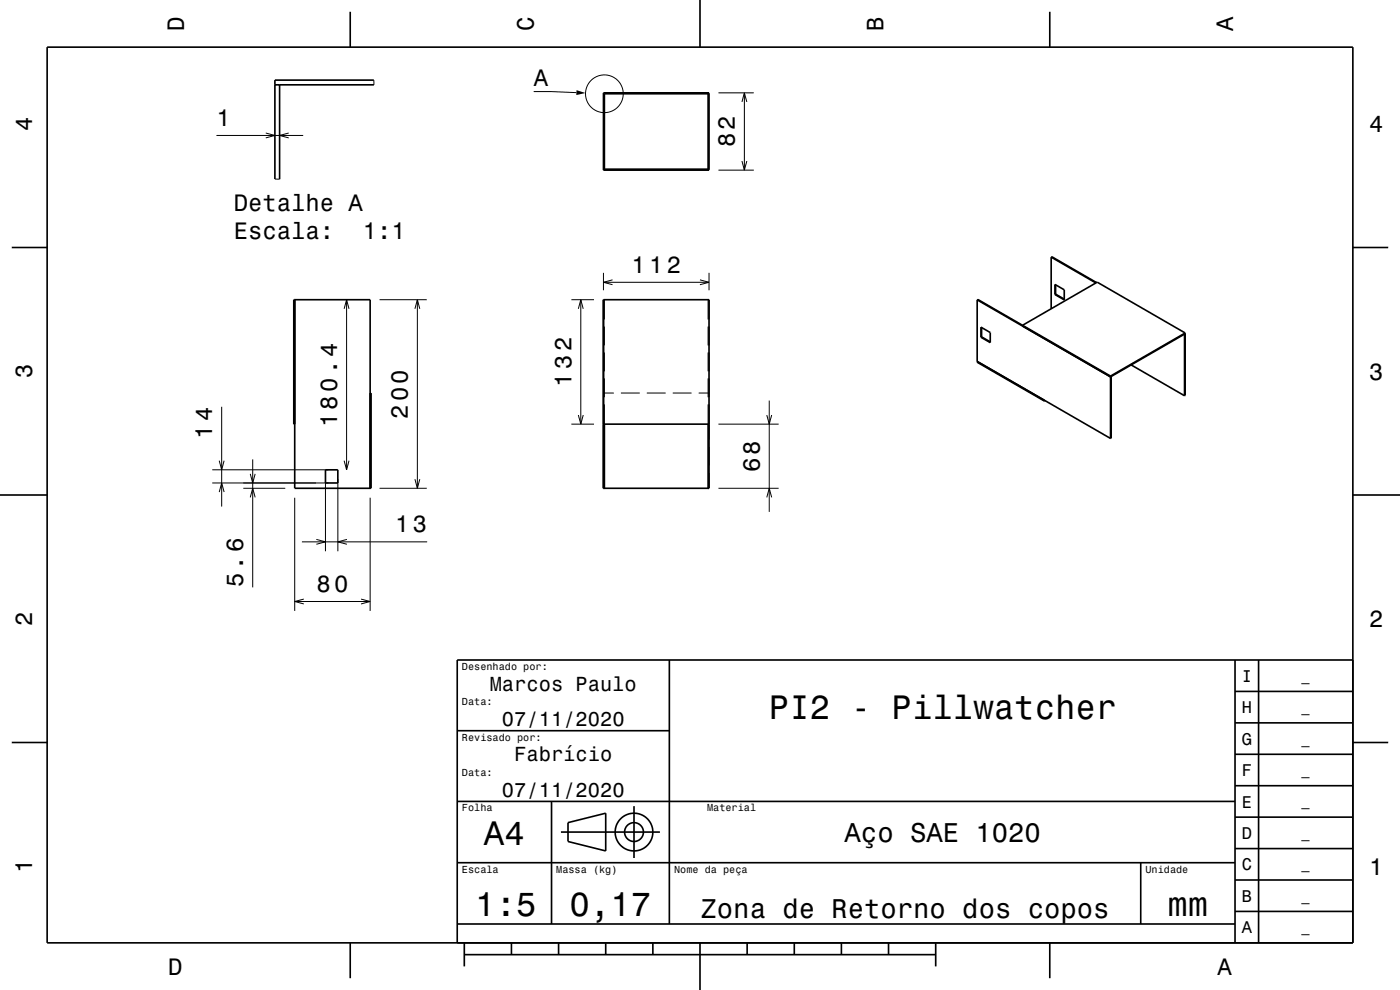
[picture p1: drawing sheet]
<svg xmlns="http://www.w3.org/2000/svg" width="297mm" height="210mm" viewBox="0 0 297 210" stroke-linecap="round" stroke-linejoin="round" font-family="sans-serif">
<g fill="none" stroke="#000" stroke-width=".21">
<path d="M58.3 18h.4M59 18h.3M79.3 17v1M113.2 19.4l9.1 .2M128 19.9h.1M128.2 19.9h.1M150.2 19.9h.1M150.4 19.9h.1M152.4 19.7h7.5M157.9 19.7v16.4M45.9 28.7h18.4M56.4 28.2l1.9 .5-1.9 .6"/>
<path d="M58.3 38h1M61.2 28.2l-1.9 .5 1.9 .6M128 29h.1M128 26.4h.1M128.2 29h.1M128.2 26.4h.1M150.2 29h.1M150.2 26.4h.1M150.4 29h.1M150.4 26.4h.1M152.4 36.1h7.5M157.4 34.2l.5 1.9 .5-1.9"/>
<path d="M157.4 21.6l.5-1.9 .5 1.9M128 57.9v3.7M128 59.9h22.4M129.9 59.4l-1.9 .5 1.9 .5M148.5 59.4l1.9 .5-1.9 .5M150.4 57.9v3.7M73 65.5l.5-1.9 .5 1.9M73.5 63.6v36.1M80.5 63.6h10M88 65.5l.5-1.9 .6 1.9M88.5 63.6v40M121.2 63.6h4.8"/>
<path d="M122.7 65.5l.5-1.9 .5 1.9M123.2 63.6v26.4M128 63.6h.1M128.2 63.6v4.2M128.2 69.3v4M128.2 74.8v4M150.2 69.3v4M150.2 74.8v4M150.3 63.6l-.1 4.2M150.4 63.6v4.2M150.4 69.3v4M150.4 74.8v4"/>
<path d="M45 99.7h24.7M46.5 97.7l.5 2 .5-2M47 86.3v21.1M53.6 97.4v27.2M73 97.7l.5 2 .5-2M121.2 90h4.8M122.7 88l.5 2 .5-2M128 99.7h.1M128 83.4h2.2M128.2 99.7h.1M128.2 80.3v4M128.2 85.8v4.2"/>
<path d="M131.7 83.4h4M137.2 83.4h4M142.7 83.4h4M148.2 83.4h2.2M150.2 99.7h.1M150.2 80.3v4M150.2 85.8v4.2M150.4 99.7h.1M150.4 80.3v4M150.4 85.8v7.5M150.4 94.8v4M152.4 90h12.8"/>
<path d="M162.7 88l.5 2 .5-2M163.2 85v23.6M45 102.5h24.7M46.5 104.4l.5-1.9 .5 1.9M51.6 103.6h8.9M53.1 100.5l.5 2 .5-2M53.1 105.5l.5-1.9 .5 1.9M62.5 105.6v24M64 114.9h26.6M67.1 114.4l1.9 .5-1.9 .6M69 101.7v15.2M71.7 101.7v15.2"/>
<path d="M73.6 114.4l-1.9 .5 1.9 .6M78.5 105.6v24M80.5 103.6h10M88 101.6l.5 2 .6-2M128 102.5h.1M128.2 102.5h.1M150.2 102.5h.1M150.4 102.5h.1M150.4 100.3v3.3M152.4 103.6h12.8M162.7 105.5l.5-1.9 .5 1.9M62.5 127.6h16"/>
<path d="M64.5 127.1l-2 .5 2 .5M76.6 127.1l1.9 .5-1.9 .5"/>
<circle cx="128.2" cy="19.9" r="4"/>
</g>
<g fill="none" stroke="#000" stroke-width=".35">
<path d="M10 10h277v190h-277zM58.3 18h21M59.3 18v20M74.3 2.5v7.5M79.3 17h-21v21M128 19.7h22.4v16.4h-22.4zM128 19.9h22.4M128.2 19.9v16M148.5 0v10M150.2 19.9v16M222.7 2.5v7.5M128 35.9h22.4"/>
<path d="M2.5 52.5h7.5M223 54.5h.1l9.5 5.4M223 54.5l9.5 5.5M223 54.5v11M287 52.5h7.5M62.5 63.6v40h16.2v-20.2h-.2M128 63.6h22.4v40h-22.4zM207.3 63.6l.1-.1 28.2 16.3M207.3 63.6l28.3 16.3M207.3 76.7l28.3 16.3M207.3 63.6v13.2l14.3 8.3M208.1 69.4l2 1.1v2.2l-2-1.2z"/>
<path d="M208.2 69.5v2M208.2 71.5l1.9 1M208.2 71.5h-.1M216.9 69.2v-.2l15.9-9.1 18.6 10.7M223.8 60.3l2 1.2v2.1l-2-1.1zM223.9 60.4v2M223.9 62.4l1.9 1.1M223.9 62.4l-.1 .1M235.6 79.9l15.8-9.1-.1 .1v13M235.6 79.9h.1v13l-.1 .1M235.6 79.8v13.2M240 77.4l11.3 6.5"/>
<path d="M251.4 70.6v13.3h-.1M251.4 70.6l-15.8 9.2M62.5 90h-.2v-26.4h16.2v40M69 99.7h2.7v2.8h-2.7zM128 90h22.4M128.2 90v13.6M150.2 90v13.6M221.6 84.9v.2M221.7 85l-.1 .1M0 105h10M287 105h10M142 140v56"/>
<path d="M262 140v60M267 140v60M287 140h-190v60M2.5 157.5h7.5M97 155h45M262 153.3h25M262 146.7h25M287 157.5h7.5M97 170h165M117 170v26M119 176.5h21M120.5 174.5l8-2v8l-8-2z"/>
<path d="M134.5 171v11M262 173.3h25M262 166.7h25M262 160h25M97 196h165M97 183h165M242 183v13M262 193.3h25M262 186.7h25M262 180h25M74.3 200v7.5M98.5 202.5h100"/>
<path d="M98.5 200v5M108.5 200v2.5M118.5 200v2.5M128.5 200v2.5M138.5 200v2.5M148.5 200v10M158.5 200v2.5M168.5 200v2.5M178.5 200v2.5M188.5 200v2.5M198.5 200v5M222.7 200v7.5"/>
<circle cx="134.5" cy="176.5" r="2"/>
<circle cx="134.5" cy="176.5" r="4"/>
</g>
<path d="M122.3 19.1l1.9 .6-1.9 .5z" fill-rule="evenodd" fill="#000"/>
<g font-size="7.2">
<text x="163.1" y="152.6">PI2 - Pillwatcher</text>
<text x="102.7" y="179.3">A4</text>
<text x="100.8" y="194.3">1:5</text>
<text x="120.8" y="194.3">0,17</text>
<text x="247.7" y="194.3">mm</text>
</g>
<g font-size="5.8">
<text x="179.2" y="178.6">Aço SAE 1020</text>
<text x="148.6" y="194.6">Zona de Retorno dos copos</text>
</g>
<g font-size="5">
<text x="39" y="6.5" transform="rotate(-90 39 6.5)">D</text>
<text x="113.2" y="6.5" transform="rotate(-90 113.2 6.5)">C</text>
<text x="187.4" y="6.5" transform="rotate(-90 187.4 6.5)">B</text>
<text x="261.6" y="6.5" transform="rotate(-90 261.6 6.5)">A</text>
<text x="113.2" y="18.2">A</text>
<text x="6.8" y="27.8" transform="rotate(-90 6.8 27.8)">4</text>
<text x="45.9" y="26.7">1</text>
<text x="290.5" y="28.1">4</text>
<text x="155.9" y="31.3" transform="rotate(-90 155.9 31.3)">82</text>
<text x="49.6" y="44.7">Detalhe A</text>
<text x="49.6" y="50.8">Escala:</text>
<text x="77" y="50.8">1:1</text>
<text x="134" y="57.9">112</text>
<text x="6.8" y="80.3" transform="rotate(-90 6.8 80.3)">3</text>
<text x="121.2" y="82" transform="rotate(-90 121.2 82)">132</text>
<text x="290.5" y="80.6">3</text>
<text x="86.5" y="88.8" transform="rotate(-90 86.5 88.8)">200</text>
<text x="45" y="93.1" transform="rotate(-90 45 93.1)">14</text>
<text x="71.5" y="90.6" transform="rotate(-90 71.5 90.6)">180.4</text>
<text x="161.2" y="100.2" transform="rotate(-90 161.2 100.2)">68</text>
<text x="83.8" y="112.9">13</text>
<text x="51.6" y="124.6" transform="rotate(-90 51.6 124.6)">5.6</text>
<text x="67.1" y="125.6">80</text>
<text x="6.8" y="132.8" transform="rotate(-90 6.8 132.8)">2</text>
<text x="290.5" y="133.1">2</text>
<text x="6.8" y="185.3" transform="rotate(-90 6.8 185.3)">1</text>
<text x="290.5" y="185.6">1</text>
<text x="35.7" y="206.8">D</text>
<text x="258.3" y="206.8">A</text>
</g>
<g font-size="4.3">
<text x="103.9" y="146.5">Marcos Paulo</text>
<text x="106.5" y="154">07/11/2020</text>
<text x="109.1" y="161.5">Fabrício</text>
<text x="106.5" y="169">07/11/2020</text>
</g>
<g font-size="3.6">
<text x="263.4" y="144.6">I</text>
<text x="263.4" y="151.3">H</text>
<text x="263.4" y="158">G</text>
<text x="263.4" y="164.6">F</text>
<text x="263.4" y="171.3">E</text>
<text x="263.4" y="178">D</text>
<text x="263.4" y="184.6">C</text>
<text x="263.4" y="191.3">B</text>
<text x="263.4" y="198">A</text>
</g>
<g font-size="2.9">
<text x="276.1" y="144.4">_</text>
<text x="276.1" y="151">_</text>
<text x="276.1" y="157.7">_</text>
<text x="276.1" y="164.4">_</text>
<text x="276.1" y="171">_</text>
<text x="276.1" y="177.7">_</text>
<text x="276.1" y="184.4">_</text>
<text x="276.1" y="191.1">_</text>
<text x="276.1" y="197.7">_</text>
</g>
<g font-size="2.2">
<text x="98" y="142.1">Desenhado por:</text>
<text x="98" y="149.6">Data:</text>
<text x="98" y="157.1">Revisado por:</text>
<text x="98" y="164.6">Data:</text>
<text x="98" y="172.1">Folha</text>
<text x="150" y="172.1">Material</text>
<text x="98" y="185.1">Escala</text>
<text x="118" y="185.1">Massa (kg)</text>
<text x="143" y="185.1">Nome da peça</text>
<text x="243" y="185.1">Unidade</text>
</g>
</svg>
